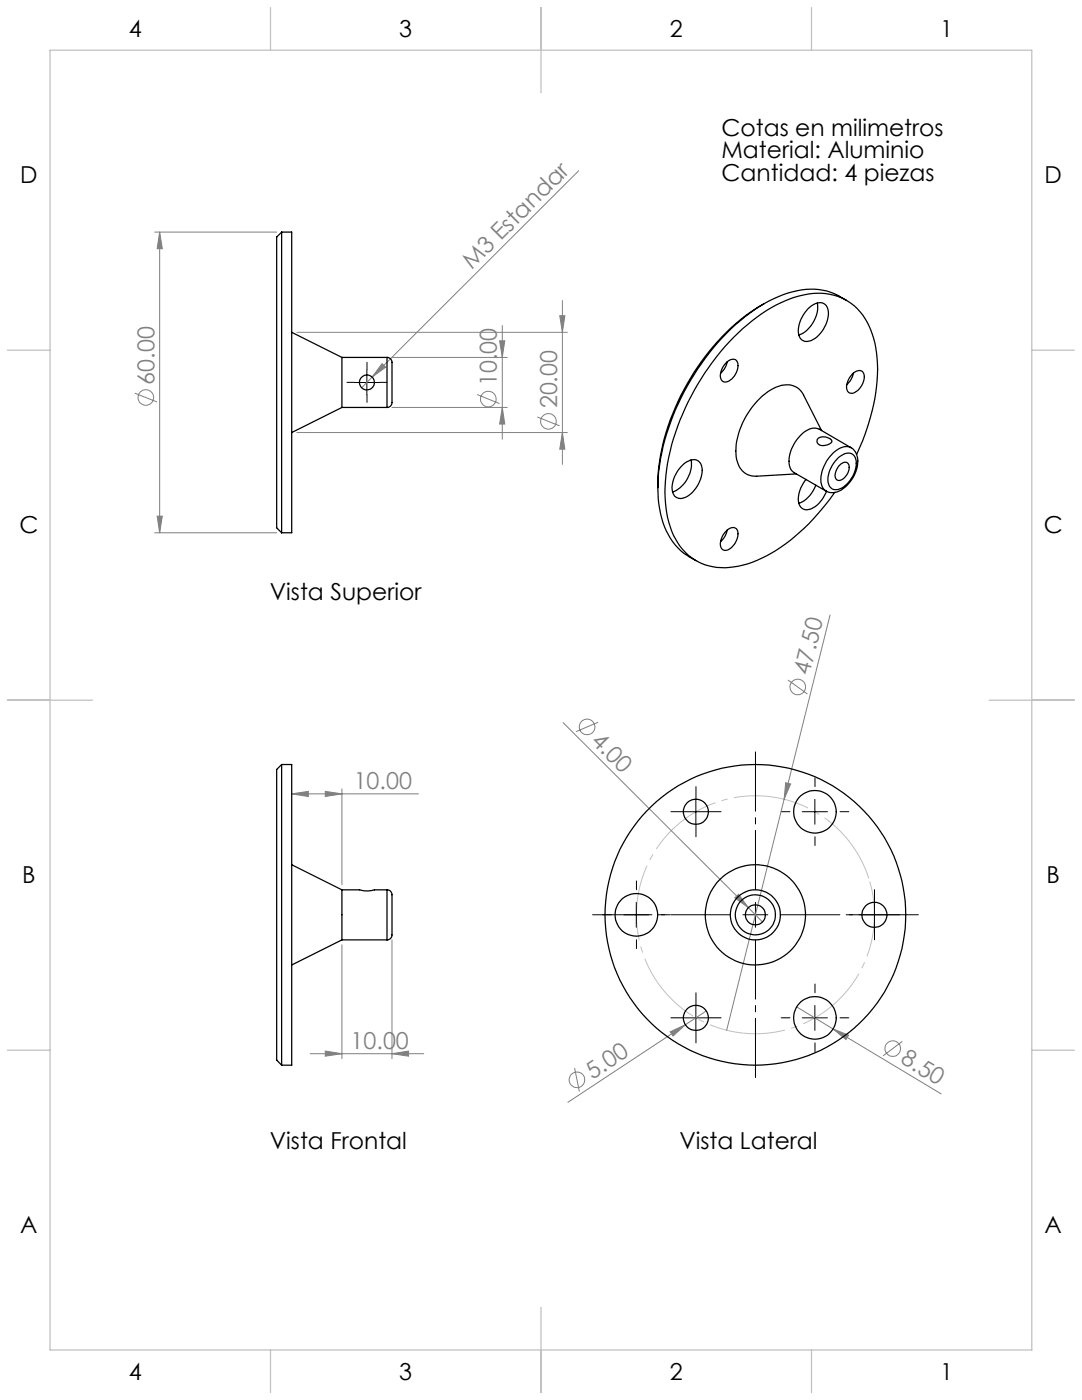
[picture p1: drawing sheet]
<svg xmlns="http://www.w3.org/2000/svg" width="216mm" height="279mm" viewBox="0 0 216 279" stroke-linecap="round" stroke-linejoin="round" font-family="sans-serif">
<g fill="none" stroke="#808080" stroke-width=".2">
<path d="M115.5 34.1l-41.2 41.1M30.9 46.3h24.3M31.9 46.3v60M31.9 46.3l.5 3.3h-1zM112.2 60v32.7M26.9 78.5l4.4 1.7M59.2 66.3h54M74.3 75.2l-2.2 2.2M76.2 72.6l.8 .7-2.7 1.9zM78.2 71.3h23M95.2 78.7l4.5 1.8M99.7 68h1l-.5 3.3z"/>
<path d="M100.2 65v22.7M111.7 63h1l-.5 3.3zM59.2 86.3h54M78.2 81.3h23M100.2 81.3l.5 3.3h-1zM107.2 83.2l4.5 1.8M112.2 86.3l.5 3.3h-1zM30.9 106.3h24.3M31.4 103h1l-.5 3.3zM157.2 135.7l3.9 2.8M165.6 122.7l-9.1 36.8M58.2 158.4l3.3-.5v1.1z"/>
<path d="M58.2 158.4h25.3M64.9 157.9l3.3 .5-3.3 .6zM68.2 157.4v19.2M112.4 144.2l36.9 37M119.3 144.1l-4.4 1.9M156.5 159.5l-11.5 46.1M156.8 156.2l1 .3-1.3 3zM146.6 179.2l.8-.7 1.9 2.7zM68.2 188.6v22.7M78.2 187.6v23.7M149.3 181.2l2.9 2.8M61.9 210.3h22.7"/>
<path d="M64.9 209.8l3.3 .5-3.3 .5zM78.2 210.3l3.3-.5v1zM114.7 213.1l.9 4.7M133.7 205.9l3.1-1.4-2.5 2.3zM136.8 204.5l-23.5 15.5M140.9 201.8l-4.1 2.7M159 200.9l7.2 4.5M166.2 205.4l3.1 1.2-.5 .9zM166.2 205.4l21.6 12.9M180.1 207.8l-3.9 2.9"/>
<circle cx="29.1" cy="79.3" r="1.55"/>
<circle cx="97.4" cy="79.6" r="1.55"/>
<circle cx="109.4" cy="84.1" r="1.56"/>
<circle cx="159.2" cy="137.1" r="1.55"/>
<circle cx="117.1" cy="145.1" r="1.57"/>
<circle cx="115.1" cy="215.5" r="1.55"/>
<circle cx="178.1" cy="209.3" r="1.56"/>
</g>
<path d="M173.5 175.6a23.8 23.8 0 0 0-39.8-9.6 23.8 23.8 0 0 0 10.8 39.5 23.8 23.8 0 0 0 29.3-28.6l-.3-1.3" fill="none" stroke="#c0c0c0" stroke-width=".2" stroke-dasharray="15.2 1.3 1.3 1.3" stroke-dashoffset="-.3" stroke-linecap="butt"/>
<path d="M150.7 177.6v-27.5M145.7 182.6h-27.5M150.7 187.6v27.5M155.7 182.6h27.5" fill="none" stroke="#000" stroke-width=".2" stroke-dasharray="15.2 1.3 1.3 1.3" stroke-dashoffset="3.4"/>
<g fill="none" stroke="#000" stroke-width=".2" stroke-dasharray="15.2 1.3 1.3 1.3">
<path d="M70.7 76.3h-1.5M73.2 73.8v-1.5M73.2 78.8v1.5M75.7 76.3h1.5M138.9 159.5v-2.5M162.6 157v-1.8M127 177.6v-1.8M136.4 162h-2.5M138.9 164.5v2.5M141.4 162h2.5M157.6 162h-1.7M162.6 167v1.7"/>
<path d="M167.6 162h1.8M122 182.6h-1.8M127 187.6v1.7M132 182.6h1.7M162.6 198.1v-1.7M172 182.6h-2.5M174.5 180.1v-2.5M174.5 185.1v2.5M177 182.6h2.5M136.4 203.1h-2.5M138.9 200.6v-2.5M138.9 205.6v2.5"/>
<path d="M141.4 203.1h2.5M157.6 203.1h-1.7M162.6 208.1v1.8M167.6 203.1h1.8"/>
</g>
<g fill="none" stroke="#000" stroke-width=".2">
<path d="M70.7 76.3h5M73.2 73.8v5M138.9 159.5v5M162.6 159.5v5M136.3 162h5.1M160.1 162h5M124.5 182.6h5M127 180.1v5M148.2 182.6h5M150.7 180.1v5M172 182.6h5M174.5 180.1v5"/>
<path d="M136.3 203.1h5.1M138.9 200.7v4.9M160.1 203.1h5M162.6 200.7v4.9"/>
</g>
<g fill="none" stroke="#c0c0c0" stroke-width=".25">
<path d="M10 10h195.9v259.4h-195.9zM54 1.5v8.5M108 1.5v17M161.9 1.5v8.5M1.5 69.9h8.5M205.9 69.9h8.5M1.5 139.7h17M197.4 139.7h17M1.5 209.6h8.5M205.9 209.6h8.5M54 269.4v8.5M108 260.9v17"/>
<path d="M161.9 269.4v8.5"/>
</g>
<g fill="#808080">
<path d="M156.8 156.2l1 .3-1.3 3z"/>
<path d="M146.6 179.2l.8-.7 1.9 2.7z"/>
<path d="M133.7 205.9l3.1-1.4-2.5 2.3z"/>
<path d="M76.2 72.6l.8 .7-2.7 1.9z"/>
<path d="M166.2 205.4l3.1 1.2-.5 .9z"/>
<path d="M64.9 157.9l3.3 .5-3.3 .6zM58.2 158.4l3.3-.5v1.1z"/>
<path d="M64.9 209.8l3.3 .5-3.3 .5zM78.2 210.3l3.3-.5v1z"/>
<path d="M100.2 81.3l.5 3.3h-1zM99.7 68h1l-.5 3.3z"/>
<path d="M111.7 63h1l-.5 3.3zM112.2 86.3l.5 3.3h-1zM31.9 46.3l.5 3.3h-1zM31.4 103h1l-.5 3.3z"/>
</g>
<g fill="none" stroke="#000" stroke-width=".25">
<path d="M56.2 46.3v60M56.2 46.3l-1 1v58l1 1M56.2 46.3h2v60h-2M168.9 59.9a12.7 12.7 0 0 0-11.7-1.4 34.4 34.4 0 0 0-15.6 11.8 46.7 46.7 0 0 0-10.3 25.9 18.2 18.2 0 0 0 3.5 12.6l1.7 1.7 2.4 1.4M58.2 66.3l10 5M68.2 71.3v10M68.2 71.3h9M77.2 71.3a1.13 1.13 0 0 1 1 1.5v7.2a1.07 1.07 0 0 1-1 1.3M77.2 71.3v10M145 72.4a1.34 1.34 0 0 1 2.1-.3 3.3 3.3 0 0 1-2.4 4.1 1.26 1.26 0 0 1-.9-1.9l.5-1.1zM145.1 72.2a4.2 4.2 0 0 1-1.3 2.3M152.5 60.6a42.8 42.8 0 0 0-16.6 18.3 39.9 39.9 0 0 0-4.6 18.4"/>
<path d="M161.2 61.6a2.76 2.76 0 0 1 3.3-.9 3.2 3.2 0 0 1 .5 3.6 5.6 5.6 0 0 1-3.8 3.8 1.77 1.77 0 0 1-1.9-2.1 6.8 6.8 0 0 1 1.9-4.4zM163.1 60.5a6.2 6.2 0 0 1-3.7 6.4M170.1 74.6a1.36 1.36 0 0 1 2.2-.2 3.3 3.3 0 0 1-2.4 4.1 1.26 1.26 0 0 1-.9-1.9l.4-1.1zM170.3 74.5a4.2 4.2 0 0 1-1.3 2.3M68.2 81.3l-10 5M68.2 81.3h9M136 93a2.72 2.72 0 0 1 3.3-1 3.2 3.2 0 0 1 .5 3.7 5.3 5.3 0 0 1-4.1 3.8 1.98 1.98 0 0 1-1.6-2.6 6.7 6.7 0 0 1 1.9-3.9zM137.9 91.8a6.1 6.1 0 0 1-3.7 6.4M160.8 95.7a5.7 5.7 0 0 0-1.3 5 1.74 1.74 0 0 0 2.8 .6 6.5 6.5 0 0 0 2.6-3.3M162.8 96.8a6 6 0 0 1-3.4 3.6M163.1 87.7a2.02 2.02 0 0 1 2.9 .2 .95 .95 0 0 1-.9 .9 1.66 1.66 0 0 1-2-.5zM163.9 85.9l-3.6-7.1a3.9 3.9 0 0 0-5.4-1.5 15.4 15.4 0 0 0-7.9 10.7 7 7 0 0 0 1.1 6l1.2 .8 1.3 .2 8.3-.4"/>
<path d="M167.3 91.4a2.48 2.48 0 0 1 2.8-.7 3.1 3.1 0 0 1 .4 3.5 5.1 5.1 0 0 1-3.6 3.5 1.74 1.74 0 0 1-1.7-2.2 6.8 6.8 0 0 1 2.1-4.1zM167.6 92.8a1.03 1.03 0 0 1 1.8-.1 2.68 2.68 0 0 1-2.1 3.2 1.2 1.2 0 0 1-.5-1.9zM169.8 89.4a3.5 3.5 0 0 1 1.2 4 6.7 6.7 0 0 1-4.3 4.8l-1.2 .1-.7-.3M169.8 89.4l-6.3-3.7a3 3 0 0 0-3.4 .8 7.1 7.1 0 0 0-2.5 6.7l.3 .7 .6 .4 6.3 3.7M169.8 89.3a3.3 3.3 0 0 0-3.5 1.1 7.2 7.2 0 0 0-2.4 6.3l.3 .7 .6 .6M170.9 90.7a38.3 38.3 0 0 0 4-20.2 13.6 13.6 0 0 0-5.7-10.4 12.3 12.3 0 0 0-10.6-.8 34.4 34.4 0 0 0-15.6 11.9 46.7 46.7 0 0 0-10.3 25.8 19.1 19.1 0 0 0 3 12 11 11 0 0 0 11.7 4 28 28 0 0 0 13-7.6 52.4 52.4 0 0 0 6.1-7.1M145 105.9a1.34 1.34 0 0 1 2.1-.2 3.4 3.4 0 0 1-2.4 4.2 1.3 1.3 0 0 1-.9-2l.5-1.1zM145.1 105.8a3.9 3.9 0 0 1-1.3 2.3M56.2 152.6v60M56.2 152.6l-1 1v58l1 1M56.2 152.6h2v60h-2M58.2 172.6l10 5"/>
<path d="M68.2 177.6v10M68.2 177.6h3.6l1 .2 1.8-.2h2.6M77.2 177.6a1.14 1.14 0 0 1 1 1.5v7.2a1.05 1.05 0 0 1-1 1.3M77.2 177.6v10M68.2 187.6l-10 5M68.2 187.6h9"/>
<circle cx="73.2" cy="76.3" r="1.5"/>
<circle cx="138.8" cy="162" r="2.51"/>
<circle cx="162.6" cy="162" r="4.3"/>
<circle cx="127" cy="182.6" r="4.3"/>
<circle cx="150.7" cy="182.6" r="2.01"/>
<circle cx="150.7" cy="182.6" r="10"/>
<circle cx="150.7" cy="182.6" r="4"/>
<circle cx="150.7" cy="182.6" r="5"/>
<circle cx="150.7" cy="182.6" r="30"/>
<circle cx="174.5" cy="182.6" r="2.51"/>
<circle cx="138.8" cy="203.1" r="2.51"/>
<circle cx="162.6" cy="203.1" r="4.3"/>
</g>
<g font-size="4.7">
<text x="25.7" y="7.4">4</text>
<text x="79.7" y="7.4">3</text>
<text x="133.6" y="7.4">2</text>
<text x="187.6" y="7.4">1</text>
<text x="144" y="27.1">Cotas en milimetros</text>
<text x="144" y="31.6">Material: Aluminio</text>
<text x="4" y="36.6">D</text>
<text x="144" y="36.1">Cantidad: 4 piezas</text>
<text x="208.4" y="36.6">D</text>
<text x="3.9" y="106.4">C</text>
<text x="208.3" y="106.4">C</text>
<text x="53.8" y="119.8">Vista Superior</text>
<text x="4.4" y="176.3">B</text>
<text x="208.8" y="176.3">B</text>
<text x="53.8" y="229.3">Vista Frontal</text>
<text x="135.6" y="229.3">Vista Lateral</text>
<text x="4" y="246.1">A</text>
<text x="208.4" y="246.1">A</text>
<text x="25.7" y="275.3">4</text>
<text x="79.7" y="275.3">3</text>
<text x="133.6" y="275.3">2</text>
<text x="187.6" y="275.3">1</text>
</g>
<g font-size="4.7" fill="#808080">
<text x="94.1" y="54" transform="rotate(-45 94.1 54)">M3 Estandar</text>
<text x="30.8" y="76.7" transform="rotate(-90 30.8 76.7)">60.00</text>
<text x="99.2" y="77.1" transform="rotate(-90 99.2 77.1)">10.00</text>
<text x="111.2" y="81.5" transform="rotate(-90 111.2 81.5)">20.00</text>
<text x="161.5" y="135" transform="rotate(-76 161.5 135)">47.50</text>
<text x="117.8" y="148.1" transform="rotate(45 117.8 148.1)">4.00</text>
<text x="70.6" y="157.4">10.00</text>
<text x="70" y="209.3">10.00</text>
<text x="118.2" y="215.5" transform="rotate(-33 118.2 215.5)">5.00</text>
<text x="179.5" y="212" transform="rotate(31 179.5 212)">8.50</text>
</g>
</svg>
